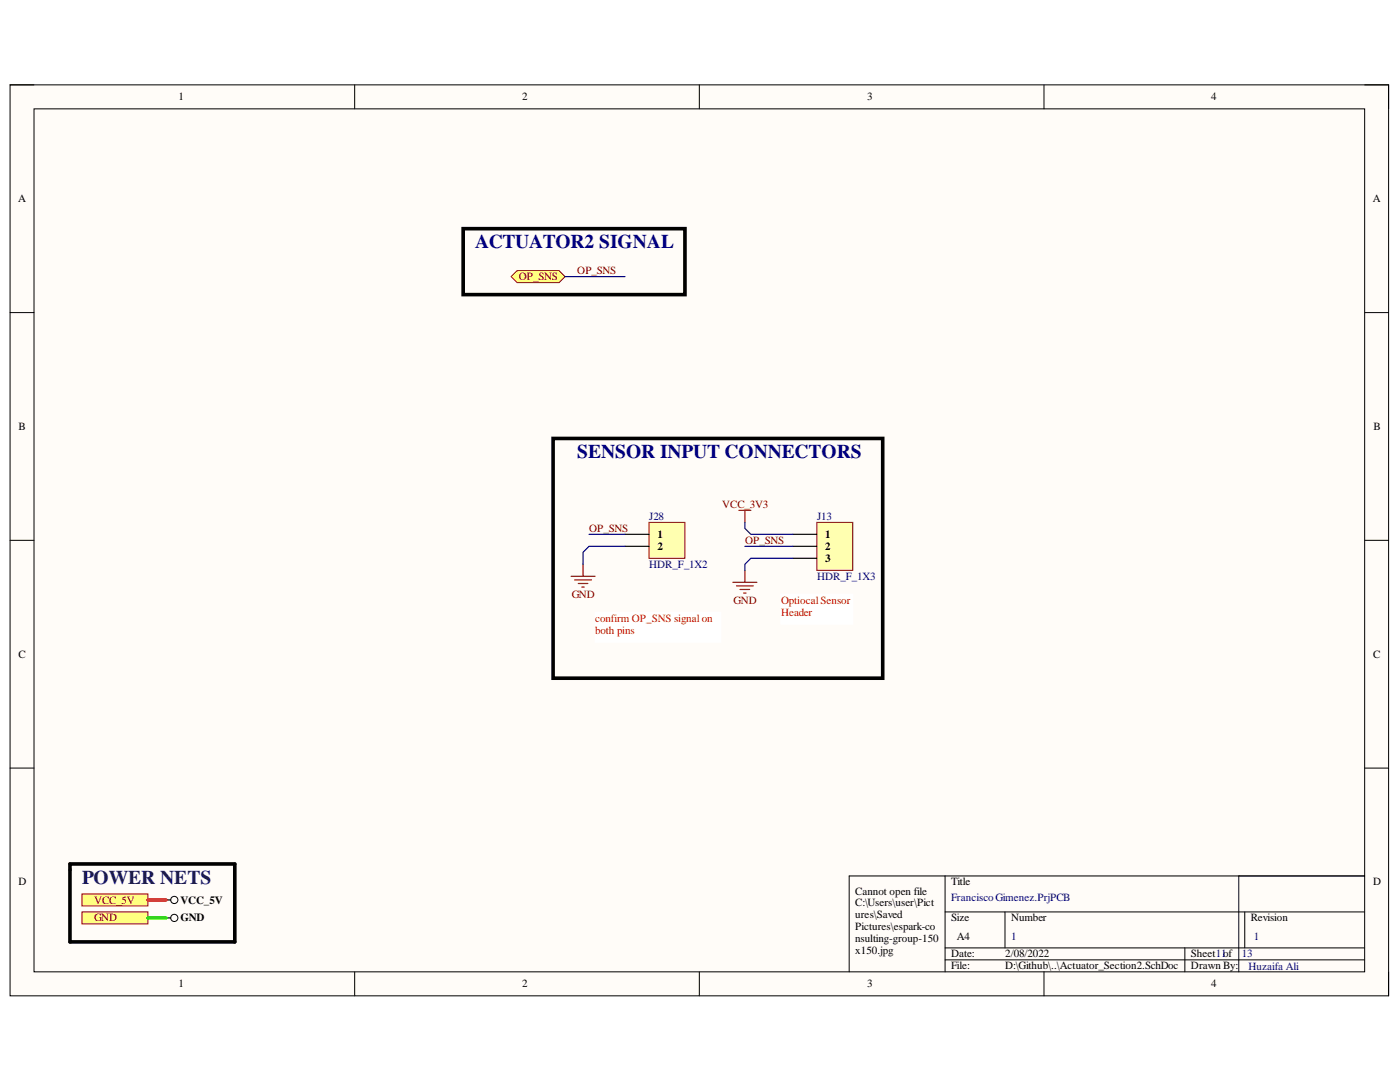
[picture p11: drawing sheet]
<svg xmlns="http://www.w3.org/2000/svg" width="279mm" height="216mm" viewBox="0 0 279 216" stroke-linecap="round" stroke-linejoin="round" font-family="sans-serif">
<path d="M2 16.9h275.1v181.8h-275.1z" fill-rule="evenodd" fill="#fffcf8"/>
<path d="M2 16.9h275.1v181.8h-275.1z" fill="none" stroke="#000" stroke-width=".2"/>
<path d="M6.8 21.7h265.5v172.2h-265.5z" fill-rule="evenodd" fill="#fffcf8"/>
<g fill="none" stroke="#000" stroke-width=".2">
<path d="M2 16.9h4.8M70.8 16.9v4.8M139.6 16.9v4.8M208.3 16.9v4.8M272.3 16.9h4.8v4.8M6.8 21.7h265.5v172.2h-265.5zM2 62.4h4.8M272.3 62.4h4.8M2 107.8h4.8M272.3 107.8h4.8M2 153.3h4.8M272.3 153.3h4.8"/>
<path d="M188.6 174.8v19.1M247.2 174.8v19.1M272.3 174.8h-102.8v19.1M70.8 193.9v4.8M139.6 193.9v4.8M188.6 182h83.7M188.6 189.1h83.7M188.6 191.5h83.7M200.6 182v7.1M208.3 193.9v4.8M236.5 189.1v4.8M248.4 182v7.1"/>
<path d="M277.1 193.9v4.8"/>
</g>
<path d="M114 115h4.7M114.7 115.7h3.3M115.4 116.4h1.9M116.1 117.1h.5M116.4 112.6v2.4M146.3 116.2h4.7M147 116.9h3.3M147.5 101.8h2.3M147.7 117.6h1.9M148.4 118.3h.5M148.7 101.8v2.4M148.7 113.8v2.4" fill="none" stroke="#800000" stroke-width=".24"/>
<path d="M16.4 182h13.1v2.4h-13.1z" fill-rule="evenodd" fill="#ffff80"/>
<path d="M16.4 182h13.1v2.4h-13.1z" fill="none" stroke="#800000" stroke-width=".2"/>
<circle cx="34.8" cy="183.2" r=".72" fill="none" stroke="#000" stroke-width=".2"/>
<path d="M33.1 183.2h1" fill="none" stroke="#000" stroke-width=".24"/>
<path d="M16.4 178.4h13.1v2.4h-13.1z" fill-rule="evenodd" fill="#ffff80"/>
<path d="M16.4 178.4h13.1v2.4h-13.1z" fill="none" stroke="#800000" stroke-width=".2"/>
<circle cx="34.8" cy="179.6" r=".72" fill="none" stroke="#000" stroke-width=".2"/>
<path d="M33.1 179.6h1" fill="none" stroke="#000" stroke-width=".24"/>
<path d="M92.4 45.6h44.3v13.2h-44.3zM110.4 87.5h65.8v47.8h-65.8zM14 172.4h32.9v15.5h-32.9z" fill="none" stroke="#000" stroke-width=".72"/>
<path d="M118.7 122.2h25.2v5.9h-25.2z" fill-rule="evenodd" fill="#fff"/>
<path d="M118.7 122.2h25.2v5.9h-25.2z" fill="none" stroke="#fff" stroke-width=".2"/>
<path d="M102 55.2l1.2-1.2h8.4l1.2 1.2-1.2 1.2h-8.4z" fill-rule="evenodd" fill="#ffff80"/>
<path d="M102 55.2l1.2-1.2h8.4l1.2 1.2-1.2 1.2h-8.4z" fill="none" stroke="#800000" stroke-width=".2"/>
<path d="M163 104.2h7.2v9.6h-7.2z" fill-rule="evenodd" fill="#ffffb0"/>
<path d="M163 104.2h7.2v9.6h-7.2z" fill="none" stroke="#800000" stroke-width=".2"/>
<path d="M158.2 106.6h4.8M158.2 109h4.8M158.2 111.4h4.8" fill="none" stroke="#000" stroke-width=".24"/>
<path d="M155.8 118.6h14.4v6h-14.4z" fill-rule="evenodd" fill="#fff"/>
<path d="M155.8 118.6h14.4v6h-14.4z" fill="none" stroke="#fff" stroke-width=".2"/>
<path d="M129.5 104.2h7.2v7.2h-7.2z" fill-rule="evenodd" fill="#ffffb0"/>
<path d="M129.5 104.2h7.2v7.2h-7.2z" fill="none" stroke="#800000" stroke-width=".2"/>
<path d="M124.7 106.6h4.8M124.7 109h4.8" fill="none" stroke="#000" stroke-width=".24"/>
<path d="M112.8 55.2h11.9M117.6 106.6h7.1M124.7 109h-7.1l-1.2 1.2v2.4M148.7 104.2v1.2l1.1 1.2h8.4M148.7 109h9.5M158.2 111.4h-8.4l-1.1 1.2v1.2" fill="none" stroke="#000080" stroke-width=".24"/>
<path d="M29.5 183.2h3.6" fill="none" stroke="#0f0" stroke-width=".72"/>
<path d="M29.5 179.6h3.6" fill="none" stroke="#f00" stroke-width=".72"/>
<g font-size="3.9" fill="#000080">
<text x="94.8" y="49.6">ACTUATOR2 SIGNAL</text>
<text x="115.2" y="91.4">SENSOR INPUT CONNECTORS</text>
</g>
<text font-size="3.9" fill="#0e0e63" x="16.4" y="176.3">POWER NETS</text>
<g font-size="2.2">
<text x="35.6" y="20">1</text>
<text x="104.2" y="20">2</text>
<text x="173.1" y="20">3</text>
<text x="241.7" y="20">4</text>
<text x="3.6" y="40.3">A</text>
<text x="274" y="40.3">A</text>
<text x="3.7" y="85.8">B</text>
<text x="274.1" y="85.8">B</text>
<text x="131.2" y="107.3">1</text>
<text x="164.7" y="107.3">1</text>
<text x="131.2" y="109.7">2</text>
<text x="164.7" y="109.7">2</text>
<text x="164.7" y="112.1">3</text>
<text x="3.7" y="131.2">C</text>
<text x="274" y="131.2">C</text>
<text x="3.7" y="176.6">D</text>
<text x="170.7" y="178.5">Cannot open file</text>
<text x="189.8" y="176.6">Title</text>
<text x="274" y="176.6">D</text>
<text x="36" y="183.8">GND</text>
<text x="36" y="180.3">VCC_5V</text>
<text x="170.7" y="180.9">C:\Users\user\Pict</text>
<text x="170.7" y="183.2">ures\Saved</text>
<text x="170.7" y="185.6">Pictures\espark-co</text>
<text x="189.8" y="183.8">Size</text>
<text x="201.8" y="183.8">Number</text>
<text x="249.6" y="183.8">Revision</text>
<text x="170.7" y="188.1">nsulting-group-150</text>
<text x="170.7" y="190.4">x150.jpg</text>
<text x="189.8" y="191">Date:</text>
<text x="191" y="187.5">A4</text>
<text x="200.6" y="191">2/08/2022</text>
<text x="237.7" y="191">Sheet11of</text>
<text x="35.6" y="197">1</text>
<text x="104.2" y="197">2</text>
<text x="173.1" y="197">3</text>
<text x="189.8" y="193.4">File:</text>
<text x="200.6" y="193.4">D:\Github\..\Actuator_Section2.SchDoc</text>
<text x="237.7" y="193.4">Drawn By:</text>
<text x="241.7" y="197">4</text>
</g>
<g font-size="2.2" fill="#800000">
<text x="103.5" y="55.9">OP_SNS</text>
<text x="115.2" y="54.7">OP_SNS</text>
<text x="144.1" y="101.3">VCC_3V3</text>
<text x="117.6" y="106.1">OP_SNS</text>
<text x="148.7" y="108.5">OP_SNS</text>
<text x="114.1" y="119.3">GND</text>
<text x="146.4" y="120.5">GND</text>
<text x="18.8" y="183.8">GND</text>
<text x="18.8" y="180.3">VCC_5V</text>
</g>
<g font-size="2.2" fill="#000080">
<text x="129.6" y="103.8">J28</text>
<text x="163.1" y="103.8">J13</text>
<text x="129.6" y="113.3">HDR_F_1X2</text>
<text x="163.1" y="115.7">HDR_F_1X3</text>
<text x="189.8" y="179.7">FranciscoGimenez.PrjPCB</text>
<text x="201.8" y="187.5">1</text>
<text x="247.8" y="191">13</text>
<text x="250.2" y="187.5">1</text>
<text x="249.2" y="193.6">Huzaifa Ali</text>
</g>
<g font-size="2.2" fill="#f00">
<text x="118.8" y="124.1">confirm OP_SNS signal on</text>
<text x="155.9" y="120.5">OptiocalSensor</text>
<text x="155.9" y="122.9">Header</text>
<text x="118.8" y="126.4">both pins</text>
</g>
</svg>
